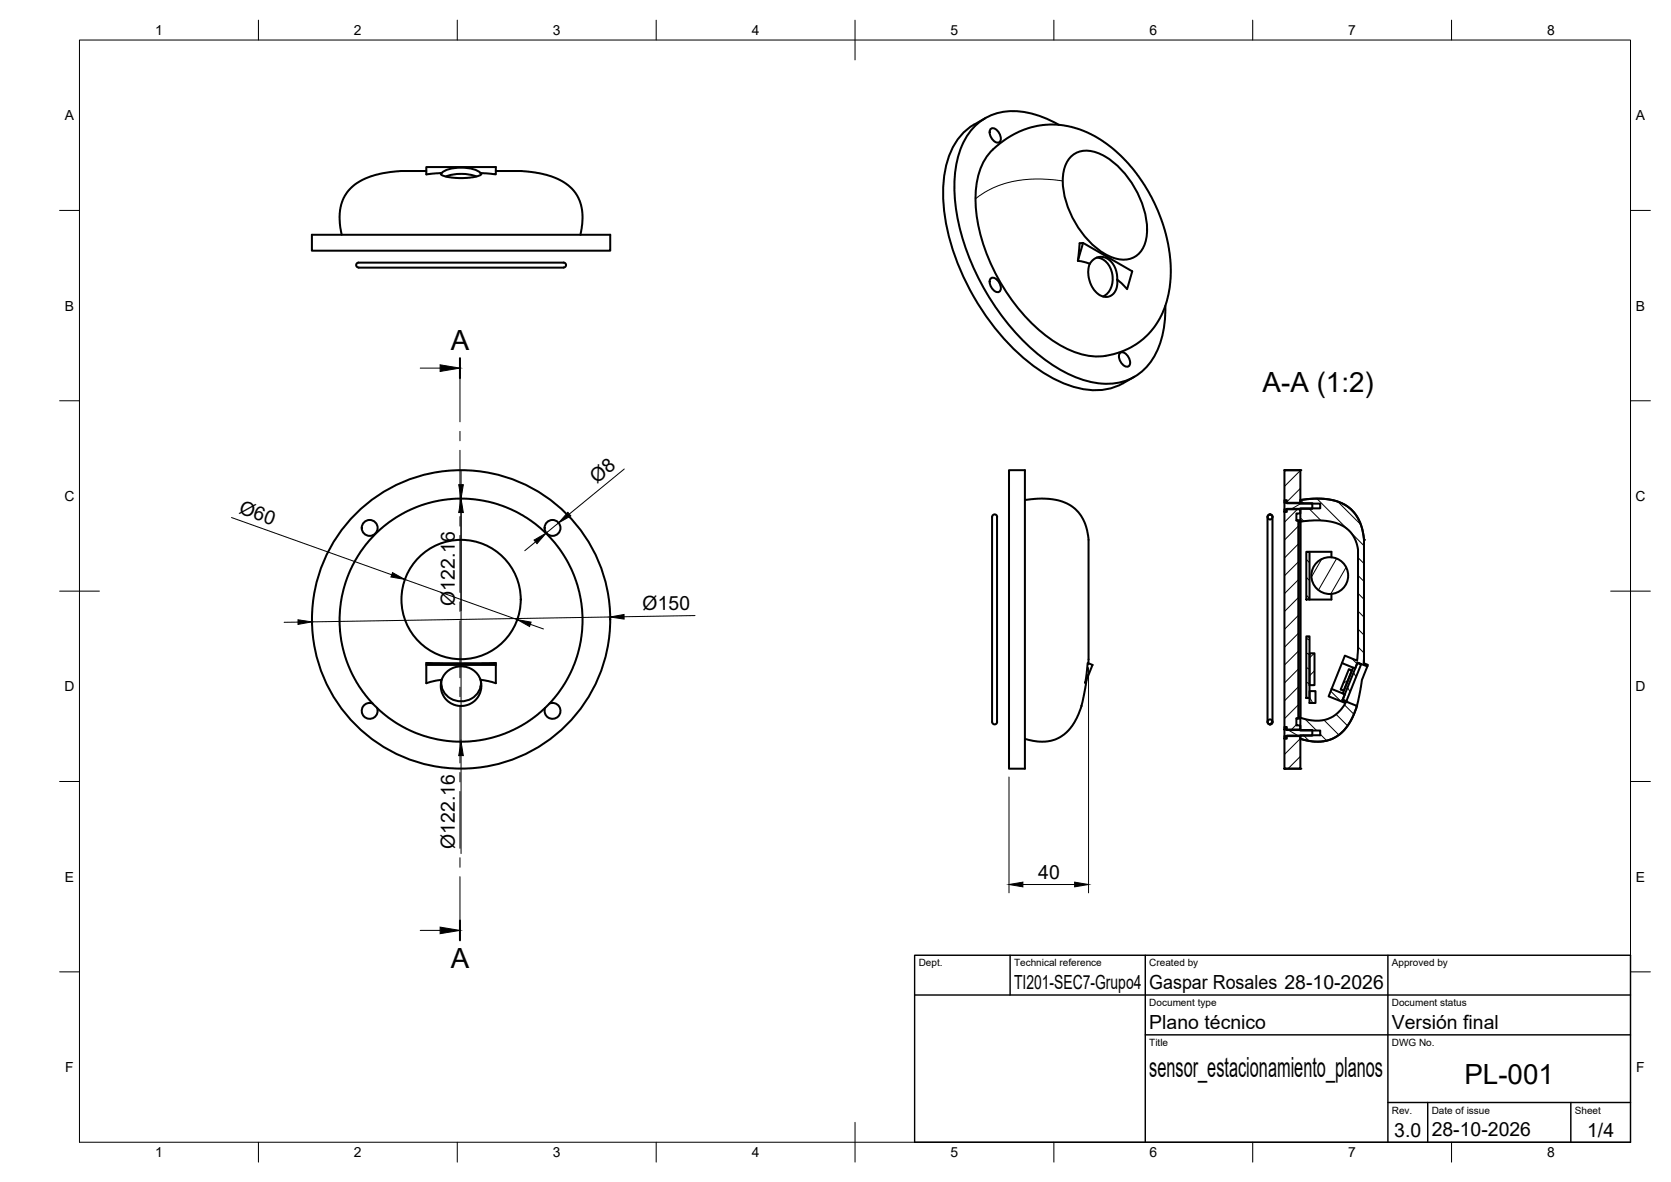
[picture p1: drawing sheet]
<svg xmlns="http://www.w3.org/2000/svg" width="420mm" height="297mm" viewBox="0 0 420 297" stroke-linecap="round" stroke-linejoin="round" font-family="sans-serif">
<!-- layer: Visible -->
<g fill="none" stroke="#000" stroke-width=".51">
<path d="M247.8 29.7a16.3 16.3 0 0 0-10.1 12.7 43.3 43.3 0 0 0 3.5 24.8 57.3 57.3 0 0 0 22.4 27.2 22.2 22.2 0 0 0 14.2 3.5 17.9 17.9 0 0 0 7.4-3.2M249.1 32.4a1.62 1.62 0 0 1 2.1 1.1 1.63 1.63 0 0 1-.1 2.3 2.49 2.49 0 0 1-2-3.4zM266.2 31.4a21.7 21.7 0 0 0-14.7-3.2 13.9 13.9 0 0 0-10.2 9.9 37.7 37.7 0 0 0 1 22.8 60.4 60.4 0 0 0 21.9 30.5 24.3 24.3 0 0 0 16 4.9 13.7 13.7 0 0 0 11.6-10.2 27.5 27.5 0 0 0 1.2-9.3M269.5 39.1a6.3 6.3 0 0 1 7.1-.4 22.7 22.7 0 0 1 11.8 20.4 6.1 6.1 0 0 1-5.9 6.2 13.6 13.6 0 0 1-9.1-5.1 22.7 22.7 0 0 1-6.1-16.1 7.6 7.6 0 0 1 2.2-5zM78.4 59h75v4h-75zM107.2 42h17.5v1.8l-3.9-.3 .2 .3-.3 .3-1.9 .5-2.3 .2-2.8-.2-2.5-.5-.4-.3 .2-.3-3.8 .3zM107.2 43l-7.9 .1a17.6 17.6 0 0 0-11.2 4.3l-1.5 2-.9 2.5a15.4 15.4 0 0 0 .2 7.1M111.1 43.5a8.5 8.5 0 0 1 6.7-1.2l2.2 .6 .8 .6M112.1 44.4a11.5 11.5 0 0 1 7.7 0M124.7 43l7.8 .1a17.6 17.6 0 0 1 11.3 4.3l1.4 2 1 2.5a15.4 15.4 0 0 1-.3 7.1M90.2 66h50.5a1.65 1.65 0 0 1 1.6 .4 .85 .85 0 0 1-.4 .8 .85 .85 0 0 1-.9 .1h-50.8M90.2 66a.62 .62 0 0 0-.6 .6 .62 .62 0 0 0 .6 .6"/>
<path d="M249.1 70a1.62 1.62 0 0 1 2.1 1 1.63 1.63 0 0 1-.1 2.4 2.49 2.49 0 0 1-2-3.4zM271 65.6l1.3-4.5h-.8l-.5 4.5 3 .7M272.3 61.1l12.4 7.1-1.3 4.5-2.5-2.4M274 66.3l-.4 2.3 .5 2.4 1 1.8 1.5 1.4 .8 .3 1.1 .1 1.4-.7 .9-1.5 .1-2.1M274 66.3a3.3 3.3 0 0 1 3-1.8 3.3 3.3 0 0 1 2.9 2 6.5 6.5 0 0 1 1 3.7M275.7 64.7a4.7 4.7 0 0 1 4.1 5.2 4.8 4.8 0 0 1-2.4 4.6M278 89.4a19 19 0 0 0 16.1-17l.3-3-.1-3.4-.4-3.5-.5-2.8-.9-3.1-1.3-3.4-2.3-4.8-3.7-5.5-3.4-3.8-2.1-1.8-3-2.2-4.6-2.3a20.7 20.7 0 0 0-22.4 4.7 15.7 15.7 0 0 0-4.4 10.9 44.4 44.4 0 0 0 9.2 27.1 36.5 36.5 0 0 0 16.2 13.2 15.2 15.2 0 0 0 7.3 .7M281.6 88.7a1.62 1.62 0 0 1 2.2 1.1 1.63 1.63 0 0 1-.2 2.3 2.49 2.49 0 0 1-2-3.4zM253.7 118.2h4v75h-4zM323 118.2h4v8.2h-4zM323 118.2h4M249.4 129.9v51.5"/>
<path d="M249.5 129.9a.62 .62 0 0 1 .6-.6 .62 .62 0 0 1 .6 .6M250.7 129.9v51.5M257.7 125.7l2.4-.3a13.2 13.2 0 0 1 10.5 2.7 12.7 12.7 0 0 1 3.1 10.2v28.4M318.7 129.9v51.5a.62 .62 0 0 0 .7 .6 .62 .62 0 0 0 .6-.6v-51.5M318.7 129.9a.62 .62 0 0 1 .7-.6 .62 .62 0 0 1 .6 .6M323 128h4v1h-1v1.8h1v.3l-.5 .1v49l.5 .1v.2h-1v1.8h1v1.1h-4zM323 125.7h.6v.8h6.4v1.4h-6.4v.7h-.6zM323.6 126.4h3.4M323.6 127.9h3.4M326 130.8h1M327 131.1v49.2zM327 125.7l2-.3a13.4 13.4 0 0 1 11 2.8 11.9 11.9 0 0 1 3 7.5l-.1 31 1.1 .4-.2 .4-2.5-1-.6 1.5-3.3-1.4 .8-1.8 3 1.2 .3-2.8v-25a8.1 8.1 0 0 0-7.9-7.3 24 24 0 0 0-6.6 .2v-3.4h5v-1.1h-5z"/>
<path d="M327 125.7l2.3-.3a13.2 13.2 0 0 1 10.5 2.7 11.4 11.4 0 0 1 3.2 7.6M328.5 138.7h.8v12h-.8zM329.3 138.7h5.5v1.4M328.5 159.9h.8v15.5h-.8zM334.8 149.3v1.4h-5.5M93.7 176.8a2 2 0 0 0-2.7 1.6 2 2 0 0 0 2.2 2.2 2 2 0 0 0 1.6-2.7M107.2 166.6h17.5v5.1l-3.9-.9 .2 1.4v1l-.4 1.3-.9 1.3-.8 .7-1.3 .7-1.4 .2-1.5-.1-1.9-.9-1.3-1.6-.7-1.9 .2-2.1-3.8 .9zM107.2 167.1h17.5M110.9 171.7l.2 .9M110.9 171.3v.3M110.9 171.2a5 5 0 0 0 5 5 5 5 0 0 0 5-5M111.1 170.8a5.2 5.2 0 0 1 4.8-3.3 5.2 5.2 0 0 1 4.9 3.3"/>
<path d="M120.9 171.3v.3M121 171.7l-.2 .9M138.2 176.8a2 2 0 0 1 2.7 1.6 2 2 0 0 1-2.2 2.2 2 2 0 0 1-1.6-2.7M273.2 170.8l-1 5.4-.9 2.9a10.2 10.2 0 0 1-8.1 7.2 13.9 13.9 0 0 1-5.5-.6M273.5 166.6l1.2 .5-1.8 4.6zM329.3 164.2h1.2v8h-1.2zM329.3 173.7h1.5v3h-1.5zM337.4 166.6l-2.6 6.5M337.6 175.9l.9 .3M339.2 168.2l.7 .3-2 5.1-.8-.3zM340.2 167.8l-2.5 6.5M341.3 166.6l.9 .3-3.7 9.3-.9-.3z"/>
<path d="M341.3 166.6l.9 .3M343 165.7l-.1 1M343.8 167.5l-.2 .5a13.6 13.6 0 0 0-1.5 4.8l-.9 4.6-.6 1.7a10.2 10.2 0 0 1-8.1 7.2 13.9 13.9 0 0 1-5.5-.6M249.5 181.4a.62 .62 0 0 0 .6 .6 .62 .62 0 0 0 .6-.6M323 185h4v8.2h-4zM323 182.7h.6v.8h6.4v1.4h-6.4v.7h-.6zM323 193.2h4M323.6 183.4h3.4M323.6 184.9h3.4M326 180.5h1M327 180.3a8.8 8.8 0 0 0 9.3-1.1l1.1-1.1 .9-1.4-4.2-1.7 .7-1.9 3.4 1.4-.6 1.4 3.6 1.5-.5 1.4a10.4 10.4 0 0 1-7.9 7.5 13.6 13.6 0 0 1-5.8-.6v-.9h5v-1.2h-5z"/>
<circle cx="93" cy="132.7" r="2"/>
<circle cx="138.9" cy="132.7" r="2"/>
<circle cx="319.3" cy="129.9" r=".62"/>
<circle cx="115.9" cy="155.8" r="30.5"/>
<circle cx="115.9" cy="155.7" r="37.5"/>
<circle cx="115.9" cy="150.7" r="15"/>
<circle cx="334.4" cy="144.6" r="4.6"/>
<circle cx="319.3" cy="181.4" r=".63"/>
</g>
<!-- layer: Visible Narrow -->
<path d="M267.2 45.5l-3.4-.4-3.5-.1-3 .2-2.8 .4-4.8 1.6-2.3 1.3-2.1 1.5" fill="none" stroke="#000" stroke-width=".25"/>
<!-- layer: Visible -->
<g fill="#000">
<circle cx="323" cy="118.2" r=".25"/>
<circle cx="327" cy="118.2" r=".25"/>
<circle cx="343" cy="135.7" r=".25"/>
<circle cx="338.5" cy="176.2" r=".25"/>
<circle cx="323" cy="193.2" r=".25"/>
<circle cx="327" cy="193.2" r=".25"/>
</g>
<!-- layer: BORDER -->
<g fill="none" stroke="#000" stroke-width=".25">
<path d="M20 10.1h390v276.9h-390zM65 5.1v5M115 5.1v5M165 5.1v5M215 5.1v10M265 5.1v5M315 5.1v5M365 5.1v5M15 52.9h5M410 52.9h5M15 100.7h5M410 100.7h5"/>
<path d="M15 148.6h10M405 148.6h10M15 196.4h5M410 196.4h5M15 244.2h5M410 244.2h5M65 287v5M115 287v5M165 287v5M215 282.1v9.9M265 287v5M315 287v5"/>
<path d="M365 287v5"/>
</g>
<!-- layer: TITLEBLOCK -->
<path d="M230 240.1h180v46.9h-180zM230 250h180M254 240.1v9.9M288 240.1v46.9M349 240.1v46.9M288 260.1h122M349 277.1h61M359 277.1v9.9M395 277.1v9.9" fill="none" stroke="#000" stroke-width=".36"/>
<!-- layer: FD_Dimensions -->
<g fill="none" stroke="#000" stroke-width=".25">
<path d="M115.9 118.3v3.5M157 117.9l-13.8 11.3M58.2 130.1l40.3 14.3M115.9 125.3v61.1M134.7 136.2l-2.7 2.2M140.4 131.4l-3 2.5M74.9 156.3l-3.5 .1M101.8 145.6l28.2 10.1M133.3 156.9l3.4 1.2M153.4 155.1l-75 1.2M174.8 154.7l-17.9 .3M273.7 167.8v56.6"/>
<path d="M115.9 189.9v24.6M253.7 195.3v29.1M257.2 222.3h13"/>
</g>
<path d="M115.3 121.8h1.2l-.6 3.5zM115.9 125.3l.6 3.5h-1.2zM134.3 135.7l3.1-1.8-2.4 2.7zM142.8 128.7l.7 1-3.1 1.7zM74.9 155.8l3.5 .5-3.5 .6zM98.7 143.9l3.1 1.7-3.5-.6zM130 155.7l3.5 .6-.3 1.1zM153.4 155.1l3.5-.7v1.2zM115.9 186.4l.6 3.5h-1.2zM253.7 222.3l3.5-.6v1.2zM270.2 221.7l3.5 .6-3.5 .6z" fill="#000" stroke="#000" stroke-width=".25"/>
<!-- layer: Hatching -->
<g fill="none" stroke="#000" stroke-width=".25">
<path d="M327 118.2l-4 4M323.6 128.6h-.2M326.2 128l-3.2 3.2M326.5 132.2l-3.5 3.5M326.5 136.7l-3.5 3.5M327 122.7l-3.7 3.7M327 130.1l.8 .9M327 125.7l.9 .9M327.2 126.5l-2.4 1.4M329.1 127.8l3 3M331.1 125.3l7.7 7.7M336.4 126.1l5.8 5.8"/>
<path d="M339.7 133.8l3.3 3.3M326.5 141.2l-3.5 3.5M326.5 145.7l-3.5 3.5M326.5 150.2l-3.5 3.5M326.5 154.7l-3.5 3.5M326.5 159.2l-3.5 3.5M328.5 149.6l.8 .8M328.5 145.1l.8 .8M328.5 140.6l.8 .8M332.3 140.5l-2.6 4.5M336.1 140.4l-4.6 7.9M338.5 142.6l-3.9 6.7"/>
<path d="M341.5 158.1l1.5 1.5M341.5 153.6l1.5 1.5M341.5 149.1l1.5 1.5M341.5 144.6l1.5 1.5M341.5 140.1l1.5 1.5M326.5 163.6l-3.5 3.5M326.5 168.1l-3.5 3.5M326.5 172.6l-3.5 3.5M326.5 177.1l-3.5 3.5M328.5 175.1l.5 .3M328.5 171.4l.8 .5M328.5 167.8l.8 .4"/>
<path d="M328.5 164.1l.8 .4M328.5 160.4l.8 .5M329.3 175.2l.8 1.5M330.4 164.2l-1.1 1.1M330.5 168.6l-1.2 1.2M334.6 173.7l2.5 2.5M335.9 179.5l2.9 2.9M338.1 177.1l2.3 2.4M338.8 172.8l.7 1.1M338.9 171.1l-1.2 .6M339.9 165.4l1.3 1.4M340.3 169l.7 1.1"/>
<path d="M341.5 162.6l1.5 1.5M319.9 181.1l-.6 .9M323 182.9l.6 .3M323.1 185l-.1 .1M323.9 183.5l2.5 1.4M326 182.1l-1.3 1.3M327 185.6l-4 4M327 190.1l-3.1 3.1M327.7 184.7l1.4 1.5M328.1 180.7l2.9 2.9M332 184.5l1.6 1.6M332.9 180.9l3.7 3.8"/>
</g>
<!-- layer: Section Lines -->
<path d="M115.7 90v5M115.7 231.3v5" fill="none" stroke="#000" stroke-width=".51"/>
<g fill="none" stroke="#000" stroke-width=".25">
<path d="M105.7 92.5h5M115.7 95v11M115.7 108.4v2.4M115.7 113.2v14.3M115.7 129.8v2.4M115.7 134.6v14.3M115.7 151.3v2.3M115.7 156v14.3M115.7 172.7v2.4M115.7 177.4v14.3M115.7 194.1v2.4M115.7 198.9v14.3"/>
<path d="M115.7 215.5v2.4M105.7 233.8h5M115.7 220.3v11"/>
</g>
<path d="M110.7 91.7l5 .8-5 .9zM110.7 233l5 .8-5 .8z" fill="#000" stroke="#000" stroke-width=".25"/>
<g font-size="7">
<text x="113.3" y="88">A</text>
<text x="317.5" y="98.5">A-A (1:2)</text>
<text x="113.3" y="243.3">A</text>
<text x="289" y="270.6">sensor_estacionamiento_planos</text>
<text x="368.2" y="272.3">PL-001</text>
</g>
<g font-size="4.9">
<text x="150" y="121.6" transform="rotate(-39 150 121.6)">Ø8</text>
<text x="59.9" y="129" transform="rotate(20 59.9 129)">Ø60</text>
<text x="114.4" y="152.2" transform="rotate(-90 114.4 152.2)">Ø122.16</text>
<text x="161.6" y="153.4" transform="rotate(-1 161.6 153.4)">Ø150</text>
<text x="114.4" y="213.3" transform="rotate(-90 114.4 213.3)">Ø122.16</text>
<text x="261.1" y="220.8">40</text>
<text x="255" y="248.5">TI201-SEC7-Grupo4</text>
<text x="289" y="248.5">Gaspar Rosales 28-10-2026</text>
<text x="289" y="258.6">Plano técnico</text>
<text x="350" y="258.6">Versión final</text>
<text x="350.6" y="285.7">3.0</text>
<text x="360" y="285.5">28-10-2026</text>
<text x="399.1" y="285.7">1/4</text>
</g>
<g font-size="3.5">
<text x="39" y="8.8">1</text>
<text x="89" y="8.8">2</text>
<text x="139" y="8.8">3</text>
<text x="189" y="8.8">4</text>
<text x="239" y="8.8">5</text>
<text x="289" y="8.8">6</text>
<text x="339" y="8.8">7</text>
<text x="389" y="8.8">8</text>
<text x="16.3" y="30.2">A</text>
<text x="411.3" y="30.2">A</text>
<text x="16.3" y="78">B</text>
<text x="411.3" y="78">B</text>
<text x="16.2" y="125.9">C</text>
<text x="411.2" y="125.9">C</text>
<text x="16.2" y="173.7">D</text>
<text x="411.2" y="173.7">D</text>
<text x="16.3" y="221.6">E</text>
<text x="411.3" y="221.6">E</text>
<text x="16.4" y="269.4">F</text>
<text x="411.4" y="269.4">F</text>
<text x="39" y="290.8">1</text>
<text x="89" y="290.8">2</text>
<text x="139" y="290.8">3</text>
<text x="189" y="290.8">4</text>
<text x="239" y="290.8">5</text>
<text x="289" y="290.8">6</text>
<text x="339" y="290.8">7</text>
<text x="389" y="290.8">8</text>
</g>
<g font-size="2.5">
<text x="231" y="242.9">Dept.</text>
<text x="255" y="242.9">Technical reference</text>
<text x="289" y="242.9">Created by</text>
<text x="350" y="242.9">Approved by</text>
<text x="289" y="252.8">Document type</text>
<text x="350" y="252.8">Document status</text>
<text x="289" y="262.9">Title</text>
<text x="350" y="262.9">DWG No.</text>
<text x="350" y="279.9">Rev.</text>
<text x="360" y="279.9">Date of issue</text>
<text x="396" y="279.9">Sheet</text>
</g>
</svg>
